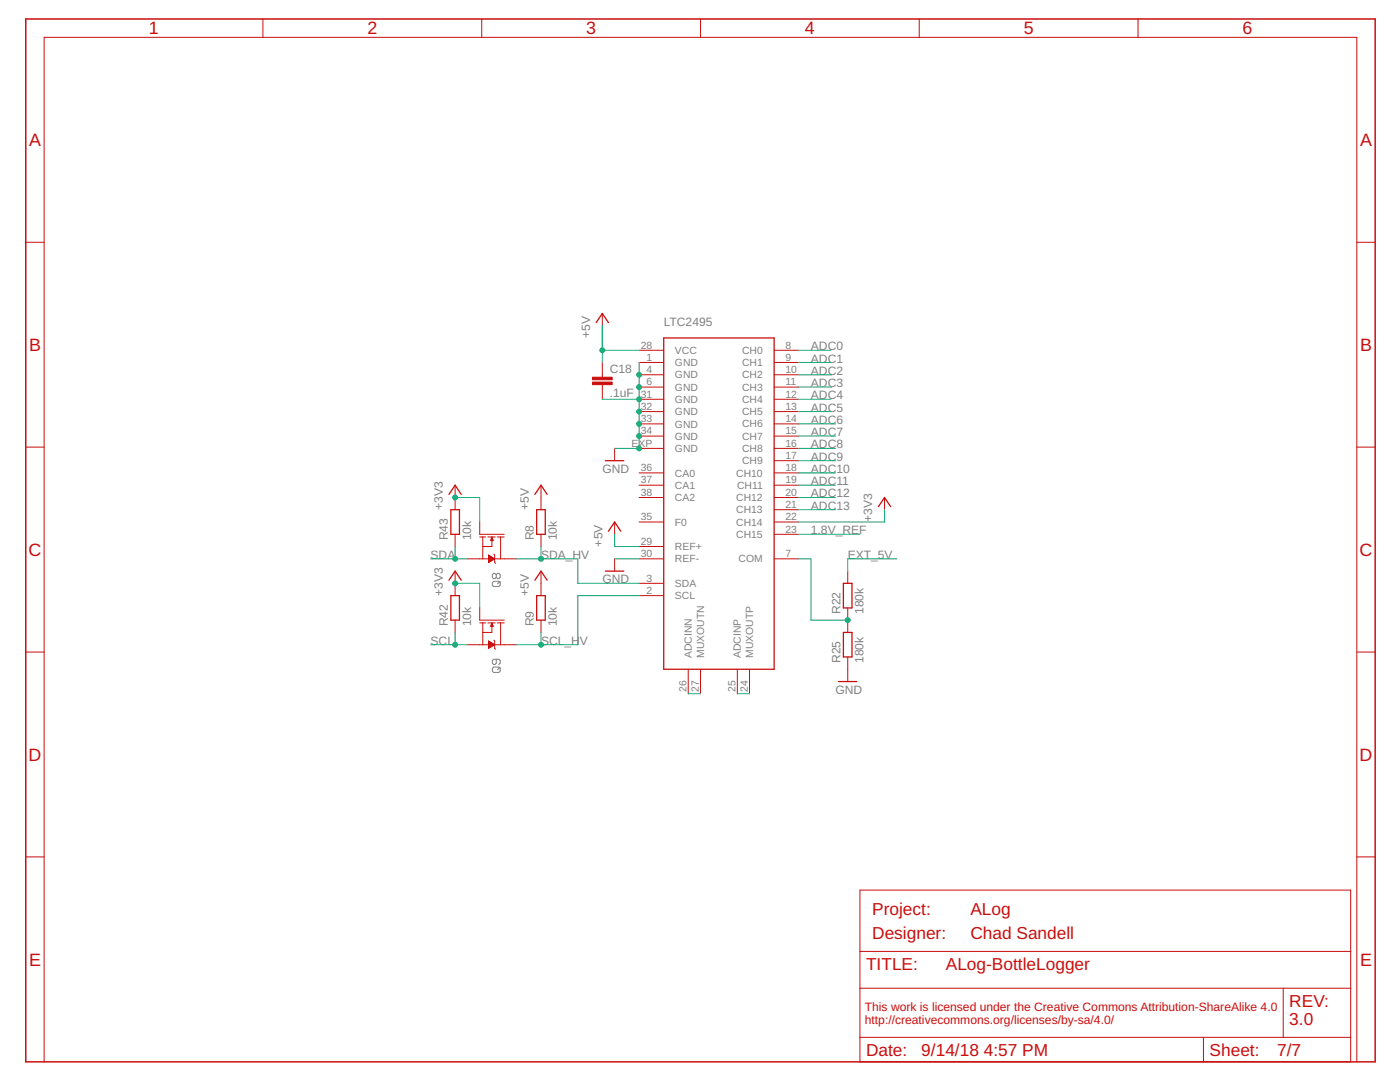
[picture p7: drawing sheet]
<svg xmlns="http://www.w3.org/2000/svg" width="279mm" height="216mm" viewBox="0 0 279 216" stroke-linecap="round" stroke-linejoin="round" font-family="sans-serif">
<path d="M98.3 116.2l.2-.2h1l.3 .2v.6l-.3 .2h-1l-.2-.2zM99 114.7l-.2-.3h-.3l-.2 .3v.5l.2 .3h.3l.2-.3M99 114.7l.3-.3h.2l.3 .3v.5l-.3 .3h-.2l-.3-.3M99 114.7v.5M99.8 116l-.5 .5M98.5 133.1h1l.3 .3v.5l-.3 .3h-1l-.2-.3v-.5zM99 131.6v.7l-.2 .3h-.3l-.2-.3v-.5l.2-.2h1l.3 .2v.5l-.3 .3M99.8 133.1l-.5 .5" fill="none" stroke="#808080" stroke-width=".2"/>
<g fill="none" stroke="#c90d0c" stroke-width=".2">
<path d="M52.5 3.8v3.7M96.1 3.8v3.7M139.8 3.8v3.7M183.5 3.8v3.7M227.1 3.8v3.7M5.1 48.3h3.7M270.8 48.3h3.6M120.2 62.5v2.5M120.2 72.3v3M120.2 76.7v3M127.6 72.3h4.9M127.6 74.8h4.9"/>
<path d="M127.6 77.2h4.9M127.6 79.7h4.9M127.6 69.9h4.9M154.5 72.3h4.9M154.5 74.8h4.9M154.5 77.2h4.9M154.5 79.7h4.9M154.5 69.9h4.9M5.1 89.2h3.7M90.8 96.8v4.9M108 96.8v4.9M122.7 89.5v2.4"/>
<path d="M127.6 82.1h4.9M127.6 84.6h4.9M127.6 87h4.9M127.6 94.4h4.9M127.6 96.8h4.9M127.6 99.3h4.9M127.6 89.5h4.9M154.5 82.1h4.9M154.5 84.6h4.9M154.5 87h4.9M154.5 94.4h4.9M154.5 96.8h4.9"/>
<path d="M154.5 99.3h4.9M154.5 89.5h4.9M154.5 91.9h4.9M176.5 99.3v2.4M270.8 89.2h3.6M90.8 106.6v2.5M90.8 114v4.9M93.3 111.5h4.2M95.7 104.2v2.4h4.9M95.7 107.1h1.2M96.4 107.1v4.4M97.4 107.1h1.4"/>
<path d="M97.5 110.8l1.2 .7M97.5 110.8v1.4l1.2-.7M97.5 112.2h.1M97.5 112.1h.3M97.5 111.9h.5M97.5 111.8h.7M97.5 111.7h.9M97.5 111.6h1.1M97.5 111.5h1.2M97.5 111.4h1M97.5 111.3h.8M97.5 111.1h.6"/>
<path d="M97.5 111h.4M97.5 110.9h.2M97.5 110.8h.1M98 107.8h.4M98 107.7h.4M98 107.6h.3M98.1 107.4h.2M98.1 107.3h.1M98.1 107.2h.1M98.2 107.9v1.2h-1.8M98.2 107.1l.2 .8h-.5zM98.6 110.6l.1 .2v1.4l.2 .2"/>
<path d="M98.7 111.5h4.4M99.2 107.1h1.4M99.9 107.1v4.4M108 106.6v2.5M108 114v4.9M122.7 104.2v2.4M122.7 111.5v2.5M127.6 104.2h4.9M127.6 109.1h4.9M127.6 111.5h4.9M127.6 116.4h4.9M127.6 118.9h4.9"/>
<path d="M154.5 104.2h4.9M154.5 111.5h4.9M154.5 101.7h4.9M154.5 106.6h4.9M169.2 114v2.4M5.1 130.1h3.7M90.8 123.7v2.5M93.3 128.7h4.2M95.7 121.3v2.4h4.9M95.7 124.3h1.2M96.4 124.3v4.4M97.4 124.3h1.4"/>
<path d="M97.5 127.9v1.5l1.2-.7M97.5 127.9l1.2 .8M97.5 129.3h.1M97.5 129.2h.3M97.5 129.1h.5M97.5 129h.6M97.5 128.9h.8M97.5 128.7h1.1M97.5 128.6h1.2M97.5 128.5h1M97.5 128.4h.8M97.5 128.3h.6"/>
<path d="M97.5 128.2h.4M97.5 128.1h.2M97.5 127.9h.1M98 124.9h.4M98 124.8h.4M98 124.7h.3M98.1 124.6h.2M98.1 124.5h.1M98.1 124.4h.1M98.2 125v1.2h-1.8M98.2 124.3l.2 .7h-.5zM98.6 127.7l.1 .2v1.5l.2 .1"/>
<path d="M98.7 128.7h4.4M99.2 124.3h1.4M99.9 124.3v4.4M108 123.7v2.5M137.4 133.5v4.9M139.8 133.5v4.9M147.2 133.5v4.9M149.6 133.5v4.9M169.2 121.3v4.9M169.2 131.1v4.9M270.8 130.1h3.6M5.1 171h3.7"/>
<path d="M171.6 177.6h98v34.3h-98zM270.8 171h3.6M171.6 197.2h98M171.6 189.8h98M256.1 197.2v9.8M8.8 211.9v-204.4h262v204.4M171.6 207h98M240.2 207v4.9"/>
</g>
<g fill="none" stroke="#c90d0c" stroke-width=".25">
<path d="M119 64.4l1.2-1.9 1.2 1.9M132.5 67.4h22v66.1h-22zM89.6 98.7l1.2-1.9 1.3 1.9M106.7 98.7l1.3-1.9 1.2 1.9M120.8 91.9h3.7M89.6 115.8l1.2-1.8 1.3 1.8M90 101.7h1.7v4.9h-1.7zM90 118.9h1.7v4.8h-1.7zM106.7 115.8l1.3-1.8 1.2 1.8M107.1 101.7h1.7v4.9h-1.7zM107.1 118.9h1.7v4.8h-1.7zM120.8 114h3.7"/>
<path d="M121.4 106l1.3-1.8 1.2 1.8M168.3 116.4h1.7v4.9h-1.7zM175.3 101.1l1.2-1.8 1.2 1.8M167.3 136h3.7M168.3 126.2h1.7v4.9h-1.7z"/>
</g>
<g fill="#c90d0c" stroke="#c90d0c" stroke-width=".2">
<path d="M118.2 76.2h4v.6h-4z"/>
<path d="M118.2 75.3h4v.5h-4z"/>
</g>
<path d="M5.1 3.8h269.3v208.1h-269.3z" fill="none" stroke="#c90d0c" stroke-width=".3"/>
<g fill="none" stroke="#0dab76" stroke-width=".2">
<path d="M120.2 79.7h7.4M120.2 69.9h7.4M120.2 65v7.3M127.6 72.3v17.2h-4.9M159.4 79.7h6.4M159.4 69.9h6.4M159.4 72.3h6.4M159.4 74.8h6.6M159.4 77.2h6.6M90.8 99.3h4.9v4.9M159.4 89.5h7.3M159.4 82.1h6.4"/>
<path d="M159.4 84.6h7.3M159.4 87h7.3M159.4 91.9h7.3M159.4 94.4h7.3M159.4 96.8h7.3M159.4 99.3h7.3M85.9 111.5h7.4M90.8 109.1v2.4M90.8 116.4h4.9v4.9M103.1 111.5h12.2v4.9h12.3M108 109.1v2.4M122.7 111.5h4.9"/>
<path d="M122.7 106.6v2.5h4.9M127.6 118.9h-12.3v9.8h-12.2M159.4 111.5h2.4v12.2h7.4M159.4 101.7h7.3M159.4 106.6h12.2M176.5 101.7v2.5h-17.1M179 111.5h-9.8v2.5M85.9 128.7h7.4M90.8 126.2v2.5M108 126.2v2.5M137.4 138.4h2.4M147.2 138.4h2.4"/>
</g>
<g fill="#0dab76" stroke="#0dab76" stroke-width=".2">
<circle cx="90.8" cy="111.5" r=".49"/>
<circle cx="90.8" cy="128.7" r=".49"/>
<circle cx="127.6" cy="74.8" r=".49"/>
<circle cx="127.6" cy="77.2" r=".49"/>
<circle cx="127.6" cy="79.7" r=".49"/>
<circle cx="127.6" cy="82.1" r=".49"/>
<circle cx="127.6" cy="84.6" r=".49"/>
<circle cx="127.6" cy="87" r=".49"/>
<circle cx="127.6" cy="89.5" r=".49"/>
<circle cx="108" cy="111.5" r=".49"/>
<circle cx="108" cy="128.7" r=".49"/>
<circle cx="90.8" cy="116.4" r=".49"/>
<circle cx="90.8" cy="99.3" r=".49"/>
<circle cx="120.2" cy="69.9" r=".49"/>
<circle cx="169.2" cy="123.7" r=".49"/>
</g>
<g font-size="3.6" fill="#c90d0c">
<text x="29.7" y="6.9">1</text>
<text x="73.3" y="6.9">2</text>
<text x="117" y="6.9">3</text>
<text x="160.7" y="6.9">4</text>
<text x="204.3" y="6.9">5</text>
<text x="248" y="6.9">6</text>
<text x="5.8" y="29.1">A</text>
<text x="271.4" y="29.1">A</text>
<text x="5.8" y="70">B</text>
<text x="271.4" y="70">B</text>
<text x="5.7" y="110.9">C</text>
<text x="271.3" y="110.9">C</text>
<text x="5.7" y="151.8">D</text>
<text x="271.3" y="151.8">D</text>
<text x="5.8" y="192.7">E</text>
<text x="271.4" y="192.7">E</text>
</g>
<g font-size="3.5" fill="#c90d0c">
<text x="174.1" y="182.5">Project:</text>
<text x="193.7" y="182.5">ALog</text>
<text x="174.1" y="187.4">Designer:</text>
<text x="193.7" y="187.4">Chad Sandell</text>
<text x="172.8" y="193.5">TITLE:</text>
<text x="188.8" y="193.5">ALog-BottleLogger</text>
<text x="257.3" y="200.9">REV:</text>
<text x="257.3" y="204.5">3.0</text>
<text x="172.8" y="210.7">Date:</text>
<text x="183.9" y="210.7">9/14/18</text>
<text x="196.3" y="210.7">4:57 PM</text>
<text x="241.4" y="210.7">Sheet:</text>
<text x="254.9" y="210.7">7/7</text>
</g>
<g font-size="2.4" fill="#808080">
<text x="132.5" y="65">LTC2495</text>
<text x="117.8" y="67.4" transform="rotate(-90 117.8 67.4)">+5V</text>
<text x="161.8" y="69.9">ADC0</text>
<text x="121.7" y="74.4">C18</text>
<text x="161.8" y="72.3">ADC1</text>
<text x="161.8" y="74.8">ADC2</text>
<text x="161.8" y="77.2">ADC3</text>
<text x="121.7" y="79.3">.1uF</text>
<text x="161.8" y="79.7">ADC4</text>
<text x="161.8" y="82.1">ADC5</text>
<text x="161.8" y="84.6">ADC6</text>
<text x="161.8" y="87">ADC7</text>
<text x="161.8" y="89.5">ADC8</text>
<text x="120.2" y="94.4">GND</text>
<text x="161.8" y="91.9">ADC9</text>
<text x="161.8" y="94.4">ADC10</text>
<text x="88.4" y="101.7" transform="rotate(-90 88.4 101.7)">+3V3</text>
<text x="105.5" y="101.7" transform="rotate(-90 105.5 101.7)">+5V</text>
<text x="161.8" y="96.8">ADC11</text>
<text x="161.8" y="99.3">ADC12</text>
<text x="161.8" y="101.7">ADC13</text>
<text x="89.4" y="107.8" transform="rotate(-90 89.4 107.8)">R43</text>
<text x="94" y="107.8" transform="rotate(-90 94 107.8)">10k</text>
<text x="106.5" y="107.8" transform="rotate(-90 106.5 107.8)">R8</text>
<text x="111.2" y="107.8" transform="rotate(-90 111.2 107.8)">10k</text>
<text x="161.8" y="106.6">1.8V_REF</text>
<text x="174.1" y="104.2" transform="rotate(-90 174.1 104.2)">+3V3</text>
<text x="85.9" y="111.5">SDA</text>
<text x="108" y="111.5">SDA_HV</text>
<text x="120.2" y="109.1" transform="rotate(-90 120.2 109.1)">+5V</text>
<text x="169.2" y="111.5">EXT_5V</text>
<text x="88.4" y="118.8" transform="rotate(-90 88.4 118.8)">+3V3</text>
<text x="105.5" y="118.8" transform="rotate(-90 105.5 118.8)">+5V</text>
<text x="120.2" y="116.4">GND</text>
<text x="89.4" y="125" transform="rotate(-90 89.4 125)">R42</text>
<text x="94" y="125" transform="rotate(-90 94 125)">10k</text>
<text x="106.5" y="125" transform="rotate(-90 106.5 125)">R9</text>
<text x="111.2" y="125" transform="rotate(-90 111.2 125)">10k</text>
<text x="167.7" y="122.5" transform="rotate(-90 167.7 122.5)">R22</text>
<text x="172.4" y="122.5" transform="rotate(-90 172.4 122.5)">180k</text>
<text x="85.9" y="128.6">SCL</text>
<text x="108" y="128.6">SCL_H</text>
<text x="115.7" y="128.6">V</text>
<text x="167.7" y="132.3" transform="rotate(-90 167.7 132.3)">R25</text>
<text x="172.4" y="132.3" transform="rotate(-90 172.4 132.3)">180k</text>
<text x="166.7" y="138.4">GND</text>
</g>
<g font-size="2.4" fill="#c90d0c">
<text x="172.6" y="201.7">This work is licensed under the Creative Commons Attribution-ShareAlike 4.0</text>
<text x="172.6" y="204.3">http://creativecommons.org/licenses/by-sa/4.0/</text>
</g>
<g font-size="2.1" fill="#808080">
<text x="127.9" y="69.5">28</text>
<text x="129" y="72">1</text>
<text x="134.7" y="70.6">VCC</text>
<text x="148.1" y="70.6">CH0</text>
<text x="156.7" y="69.5">8</text>
<text x="156.7" y="72">9</text>
<text x="129" y="74.4">4</text>
<text x="129" y="76.9">6</text>
<text x="134.7" y="73.1">GND</text>
<text x="134.7" y="75.5">GND</text>
<text x="134.7" y="78">GND</text>
<text x="148.1" y="73.1">CH1</text>
<text x="148.1" y="75.5">CH2</text>
<text x="148.1" y="78">CH3</text>
<text x="156.7" y="74.4">10</text>
<text x="156.7" y="76.9">11</text>
<text x="127.9" y="79.3">31</text>
<text x="127.9" y="81.8">32</text>
<text x="134.7" y="80.4">GND</text>
<text x="134.7" y="82.9">GND</text>
<text x="148.1" y="80.4">CH4</text>
<text x="148.1" y="82.9">CH5</text>
<text x="156.7" y="79.3">12</text>
<text x="156.7" y="81.8">13</text>
<text x="126.1" y="89.1">EXP</text>
<text x="127.9" y="84.2">33</text>
<text x="127.9" y="86.7">34</text>
<text x="134.7" y="85.3">GND</text>
<text x="134.7" y="87.8">GND</text>
<text x="148.1" y="85.3">CH6</text>
<text x="148.1" y="87.7">CH7</text>
<text x="156.7" y="84.2">14</text>
<text x="156.7" y="86.7">15</text>
<text x="156.7" y="89.1">16</text>
<text x="127.9" y="94">36</text>
<text x="134.7" y="95.1">CA0</text>
<text x="134.7" y="90.2">GND</text>
<text x="146.9" y="95.1">CH10</text>
<text x="148.1" y="90.2">CH8</text>
<text x="148.1" y="92.6">CH9</text>
<text x="156.7" y="91.6">17</text>
<text x="156.7" y="94">18</text>
<text x="127.9" y="96.5">37</text>
<text x="127.9" y="98.9">38</text>
<text x="134.7" y="97.5">CA1</text>
<text x="134.7" y="100">CA2</text>
<text x="146.9" y="100">CH12</text>
<text x="147.1" y="97.5">CH11</text>
<text x="156.7" y="96.5">19</text>
<text x="156.7" y="98.9">20</text>
<text x="156.7" y="101.4">21</text>
<text x="127.9" y="103.8">35</text>
<text x="134.7" y="104.9">F0</text>
<text x="146.9" y="102.4">CH13</text>
<text x="146.9" y="104.9">CH14</text>
<text x="146.9" y="107.3">CH15</text>
<text x="156.7" y="103.8">22</text>
<text x="156.7" y="106.3">23</text>
<text x="127.9" y="108.7">29</text>
<text x="127.9" y="111.2">30</text>
<text x="134.7" y="109.8">REF+</text>
<text x="134.7" y="112.2">REF-</text>
<text x="147.4" y="112.2">COM</text>
<text x="156.7" y="111.2">7</text>
<text x="129" y="116.1">3</text>
<text x="129" y="118.5">2</text>
<text x="134.7" y="117.1">SDA</text>
<text x="134.7" y="119.6">SCL</text>
<text x="138.1" y="131.3" transform="rotate(-90 138.1 131.3)">ADCINN</text>
<text x="140.5" y="131.3" transform="rotate(-90 140.5 131.3)">MUXOUTN</text>
<text x="147.9" y="131.3" transform="rotate(-90 147.9 131.3)">ADCINP</text>
<text x="150.3" y="131.3" transform="rotate(-90 150.3 131.3)">MUXOUTP</text>
<text x="137" y="138.1" transform="rotate(-90 137 138.1)">26</text>
<text x="139.5" y="138.1" transform="rotate(-90 139.5 138.1)">27</text>
<text x="146.8" y="138.1" transform="rotate(-90 146.8 138.1)">25</text>
<text x="149.2" y="138.1" transform="rotate(-90 149.2 138.1)">24</text>
</g>
</svg>
